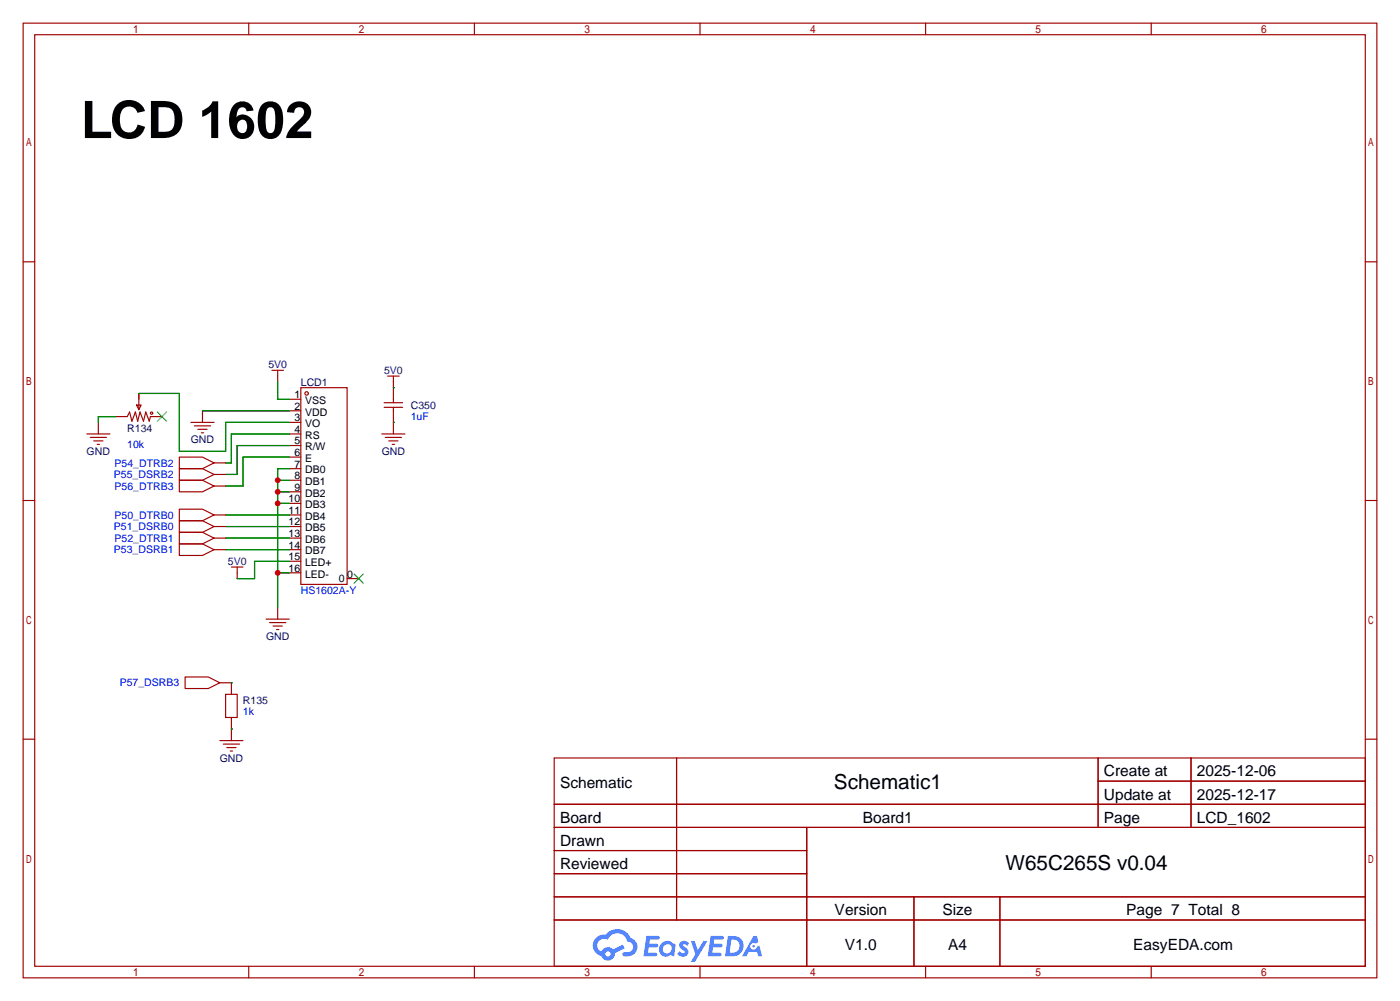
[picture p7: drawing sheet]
<svg xmlns="http://www.w3.org/2000/svg" width="307mm" height="220mm" viewBox="0 0 307 220" stroke-linecap="round" stroke-linejoin="round" font-family="sans-serif">
<g fill="none" stroke="#a10000" stroke-width=".25">
<path d="M5.1 5.1h297.2v209.5h-297.2zM7.6 7.6h292.1v204.5h-292.1zM54.6 5.1v2.5M104.1 5.1v2.5M153.7 5.1v2.5M203.2 5.1v2.5M252.7 5.1v2.5M5.1 57.5h2.5M299.7 57.5h2.6M5.1 109.9h2.5M299.7 109.9h2.6M5.1 162.2h2.5"/>
<path d="M121.7 166.4h178v45.7h-178zM121.7 176.5h178M148.5 166.4v35.5M241.1 166.4v15.2M241.1 171.4h58.6M261.5 166.4v15.2M299.7 162.2h2.6M121.7 181.6h178M121.7 186.7h55.4M121.7 196.8h178M121.7 191.8h55.4M177.1 181.6v30.5"/>
<path d="M200.6 196.8v15.3M219.5 196.8v15.3M54.6 212.1v2.5M104.1 212.1v2.5M121.7 201.9h178M153.7 212.1v2.5M203.2 212.1v2.5M252.7 212.1v2.5"/>
</g>
<g fill="#5487ff">
<path d="M149.4 206.8a1.3 1.3 0 0 1 1.8 .3l-.4 .6a.54 .54 0 0 0-.9-.3l.2 .3a1.28 1.28 0 0 1 .7 2 1.53 1.53 0 0 1-2.1-.3l.5-.6 .8 .4a.31 .31 0 0 0 .3-.2 .31 .31 0 0 0-.3-.4 1.12 1.12 0 0 1-.6-1.8z"/>
<path d="M151.7 206.6h.8l.7 2 1.2-2h.9l-2.7 4.5h-.9l1-1.6z"/>
<path d="M141.9 205.4h2.3a.46 .46 0 0 1 .5 .1 .46 .46 0 0 1 .1 .5l-.4 .2h-1.7l-.2 .9h1.7a.4 .4 0 0 1 .3 .5 .4 .4 0 0 1-.4 .3h-1.7l-.1 1.2h1.3a.46 .46 0 0 1 .5 .1 .46 .46 0 0 1 .1 .5l-.3 .2h-2.6z"/>
<path d="M156 205.4h2.3a.47 .47 0 0 1 .5 .1 .47 .47 0 0 1 .1 .5l-.4 .2h-1.7l-.1 .9h1.6a.4 .4 0 0 1 .3 .5 .4 .4 0 0 1-.4 .3h-1.7l-.1 1.2h1.3a.46 .46 0 0 1 .5 .1 .46 .46 0 0 1 .2 .5l-.4 .2h-2.6z"/>
<path d="M165.4 205.4h.7l.4 1.4-.6 .3a.75 .75 0 0 0-1.2 .3 .75 .75 0 0 0 .5 1.1 .75 .75 0 0 0 1-.7l.5-.3 .6 2.4h-.8l-.3-1h-1.8l-.6 1h-.9z"/>
<path d="M159.8 205.4l-.6 4.5h1.4a2.27 2.27 0 0 0 2.6-2.3 2.27 2.27 0 0 0-2.7-2.2zM160.6 206.2a1.5 1.5 0 0 1 1.8 1.5 1.5 1.5 0 0 1-2 1.4h-.2z"/>
<path d="M145.2 207.1a1.6 1.6 0 0 0-.3 2.2 1.6 1.6 0 0 0 2.3 .2l.8 .4 .3-2.5-.2-.2-.4-.1a1.58 1.58 0 0 0-2.5 0zM145.8 207.6a.98 .98 0 0 1 1.6 .4 .98 .98 0 0 1-1 1.3 .94 .94 0 0 1-.9-.7 .94 .94 0 0 1 .3-1z"/>
<path d="M130.9 205.8a2.37 2.37 0 0 0 1.1 4 1.54 1.54 0 0 0 1.8 1 1.54 1.54 0 0 0 1.2-1.6l2.2-1.1-.5-.7-2.1 1a1.57 1.57 0 0 0-2.6 .5 1.5 1.5 0 0 1-.7-2.1 1.5 1.5 0 0 1 2.2-.5 2.23 2.23 0 0 1 2.2-1.5 2.23 2.23 0 0 1 2 1.9 1.16 1.16 0 0 1 1.3 1.1 1.16 1.16 0 0 1-1.1 1.2h-.7a.47 .47 0 0 0-.6 .4 .47 .47 0 0 0 .5 .5 2.17 2.17 0 0 0 2.5-.9 2.17 2.17 0 0 0-.4-2.7l-.8-.4a3.2 3.2 0 0 0-5.4-.8l-1.1 .1zM132.9 209.4a.6 .6 0 0 1 1.2 0 .6 .6 0 0 1-1.2 0z"/>
<circle cx="165.4" cy="207.7" r=".28"/>
</g>
<g fill="none" stroke="#a10000" stroke-width=".25">
<path d="M19 95.2h5.1M19.8 96h3.6M20.6 96.8h2M21.3 97.5h.5M21.6 92.7v2.5M25.4 91.4h2.5l.5-1 .6 2.1 .7-2.1 .5 2.1 .5-2.1 .8 2.1 .5-2.1 .8 2.1 .2-1.1h2.6M30 88.9h1l-.5 1zM30.5 86.4v3.5M41.9 92.7h5.1M42.7 93.5h3.5M43.4 94.2h2.1M44.2 95h.5"/>
<path d="M44.4 90.2v2.5M59.7 81.3h2.5M61 81.3v2.5M63.5 87.6h2.5M63.5 90.2h2.5M63.5 92.7h2.5M63.5 95.2h2.5M63.5 97.8h2.5M66 85.1h10.2v43.2h-10.2zM83.8 95.2h5.1M84.3 88.4h4.1M84.3 89.4h4.1"/>
<path d="M84.6 96h3.5M85.1 82.5h2.5M85.3 96.8h2.1M86.1 97.5h.5M86.4 82.5v5.9M86.4 89.4v5.8M39.4 100.3h5l2.6 1.3-2.6 1.3h-5zM39.4 105.4h5l2.6 1.3-2.6 1.2h-5zM39.4 119.4h5l2.6 1.2-2.6 1.3h-5zM39.4 102.9h5l2.6 1.2-2.6 1.3h-5zM39.4 111.8h5l2.6 1.2-2.6 1.3h-5zM39.4 116.8h5l2.6 1.3-2.6 1.3h-5z"/>
<path d="M39.4 114.3h5l2.6 1.3-2.6 1.2h-5zM47 113h2.5M47 115.6h2.5M47 118.1h2.5M47 101.6h2.5M47 106.7h2.5M47 104.1h2.5M63.5 100.3h2.5M63.5 102.9h2.5M63.5 105.4h2.5M63.5 107.9h2.5M63.5 110.5h2.5"/>
<path d="M63.5 113h2.5M63.5 115.6h2.5M63.5 118.1h2.5M47 120.6h2.5M50.8 124.5h2.5M52.1 124.5v2.5M58.4 135.9h5.1M59.2 136.7h3.5M59.9 137.4h2.1M60.7 138.2h.5M61 133.3v2.6M63.5 120.6h2.5"/>
<path d="M63.5 123.2h2.5M63.5 125.7h2.5M76.2 127h2.5M40.6 148.6h5.1l2.6 1.3-2.6 1.2h-5.1zM48.3 149.9h2.5v2.5M49.5 152.4h2.6v5.1h-2.6zM50.8 157.5v5.1M48.3 162.6h5M49 163.3h3.6M49.8 164.1h2M50.5 164.8h.6"/>
<circle cx="33.3" cy="90.7" r=".25"/>
<circle cx="67.3" cy="86.4" r=".38"/>
</g>
<path d="M34.5 90.4l2.1 2.1M36.6 90.4l-2.1 2.1M77.7 126l2.1 2M79.8 126l-2.1 2" fill="none" stroke="#3c3" stroke-width=".25"/>
<g fill="none" stroke="#008700" stroke-width=".25">
<path d="M25.4 91.4h-3.8v1.3M30.5 86.4h8.9v12.7h10.1v-6.4h14M44.4 90.2h19.1M61 83.8v3.8h2.5M63.5 95.2h-12.7v6.4h-1.3M63.5 97.8h-11.4v6.3h-2.6M86.4 92.7h.1M86.4 85.1h.1M49.5 113h14M49.5 115.6h14M49.5 118.1h14M61 110.5h2.5"/>
<path d="M61 107.9h2.5M61 105.4h2.5M63.5 102.9h-2.5v30.4M63.5 100.3h-10.2v6.4h-3.8M49.5 120.6h14M61 125.7h2.5M63.5 123.2h-7.6v3.8h-3.8M50.8 149.9h.1M50.8 160h.1"/>
</g>
<g fill="#c00">
<circle cx="61" cy="125.7" r=".63"/>
<circle cx="61" cy="110.5" r=".63"/>
<circle cx="61" cy="107.9" r=".63"/>
<circle cx="61" cy="105.4" r=".63"/>
</g>
<text font-size="11.3" x="17.8" y="30.3">LCD 1602</text>
<g font-size="4.5">
<text x="183.1" y="173.3">Schematic1</text>
<text x="220.8" y="191">W65C265S v0.04</text>
</g>
<g font-size="3.4">
<text x="122.9" y="173">Schematic</text>
<text x="242.3" y="170.4">Create at</text>
<text x="262.7" y="170.4">2025-12-06</text>
<text x="242.3" y="175.5">Update at</text>
<text x="262.7" y="175.5">2025-12-17</text>
<text x="122.9" y="180.6">Board</text>
<text x="122.9" y="185.7">Drawn</text>
<text x="189.4" y="180.6">Board1</text>
<text x="242.3" y="180.6">Page</text>
<text x="262.7" y="180.6">LCD_1602</text>
<text x="122.9" y="190.8">Reviewed</text>
<text x="183.2" y="200.9">Version</text>
<text x="206.9" y="200.9">Size</text>
<text x="247.3" y="200.9">Page 7 Total 8</text>
<text x="185.5" y="208.5">V1.0</text>
<text x="208.1" y="208.5">A4</text>
<text x="248.8" y="208.5">EasyEDA.com</text>
</g>
<g font-size="2.3" fill="#000080">
<text x="58.9" y="80.8">5V0</text>
<text x="84.3" y="82.1">5V0</text>
<text x="66" y="84.6">LCD1</text>
<text x="90.2" y="89.7">C350</text>
<text x="27.9" y="94.8">R134</text>
<text x="19" y="99.9">GND</text>
<text x="41.9" y="97.3">GND</text>
<text x="83.8" y="99.9">GND</text>
<text x="50" y="124">5V0</text>
<text x="58.4" y="140.5">GND</text>
<text x="53.3" y="154.5">R135</text>
<text x="48.2" y="167.2">GND</text>
</g>
<g font-size="2.3">
<text x="64.6" y="87.4">1</text>
<text x="64.6" y="89.9">2</text>
<text x="67" y="88.7">VSS</text>
<text x="64.6" y="92.5">3</text>
<text x="64.6" y="95">4</text>
<text x="67" y="91.2">VDD</text>
<text x="67" y="93.8">VO</text>
<text x="64.6" y="97.6">5</text>
<text x="64.6" y="100.1">6</text>
<text x="67" y="96.3">RS</text>
<text x="67" y="98.8">R/W</text>
<text x="67" y="101.4">E</text>
<text x="64.6" y="102.6">7</text>
<text x="64.6" y="105.2">8</text>
<text x="64.6" y="107.7">9</text>
<text x="67" y="103.9">DB0</text>
<text x="67" y="106.5">DB1</text>
<text x="63.3" y="110.3">10</text>
<text x="63.3" y="112.8">11</text>
<text x="67" y="109">DB2</text>
<text x="67" y="111.5">DB3</text>
<text x="63.3" y="115.3">12</text>
<text x="63.3" y="117.9">13</text>
<text x="67" y="114.1">DB4</text>
<text x="67" y="116.6">DB5</text>
<text x="67" y="119.2">DB6</text>
<text x="63.3" y="120.4">14</text>
<text x="63.3" y="123">15</text>
<text x="63.3" y="125.5">16</text>
<text x="67" y="121.7">DB7</text>
<text x="67" y="124.2">LED+</text>
<text x="67" y="126.8">LED-</text>
<text x="74.4" y="127.8">0</text>
<text x="76.2" y="126.8">0</text>
</g>
<g font-size="2.3" fill="#00f">
<text x="90.2" y="92.2">1uF</text>
<text x="27.9" y="98.3">10k</text>
<text x="25" y="104.9">P55_DSRB2</text>
<text x="25.1" y="102.4">P54_DTRB2</text>
<text x="25.1" y="107.5">P56_DTRB3</text>
<text x="25.1" y="113.8">P50_DTRB0</text>
<text x="25" y="116.4">P51_DSRB0</text>
<text x="25.1" y="118.9">P52_DTRB1</text>
<text x="25" y="121.5">P53_DSRB1</text>
<text x="66" y="130.3">HS1602A-Y</text>
<text x="26.3" y="150.7">P57_DSRB3</text>
<text x="53.3" y="157">1k</text>
</g>
</svg>
